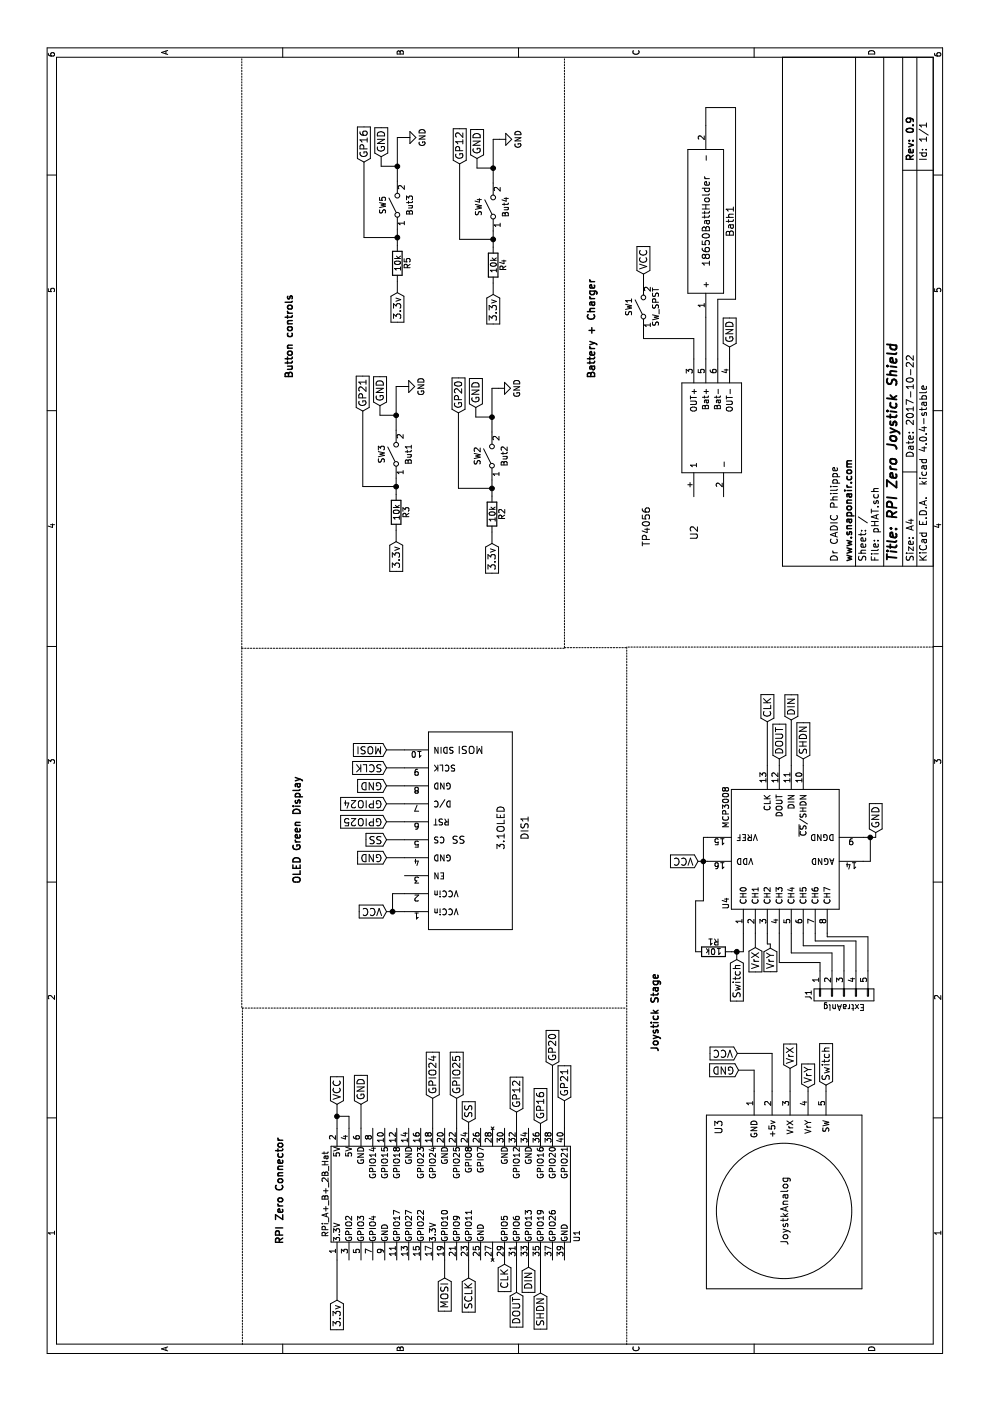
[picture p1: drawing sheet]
EESchema Schematic File Version 2
LIBS:power
LIBS:device
LIBS:transistors
LIBS:conn
LIBS:linear
LIBS:regul
LIBS:74xx
LIBS:cmos4000
LIBS:adc-dac
LIBS:memory
LIBS:xilinx
LIBS:microcontrollers
LIBS:dsp
LIBS:microchip
LIBS:analog_switches
LIBS:motorola
LIBS:texas
LIBS:intel
LIBS:audio
LIBS:interface
LIBS:digital-audio
LIBS:philips
LIBS:display
LIBS:cypress
LIBS:siliconi
LIBS:opto
LIBS:atmel
LIBS:contrib
LIBS:valves
LIBS:rpi_a _b _2b_hat
LIBS:3_1_OLED
LIBS:18650battholder
LIBS:TP4056
LIBS:switches
LIBS:pHAT-cache
EELAYER 25 0
EELAYER END
$Descr A4 11693 8268
encoding utf-8
Sheet 1 1
Title "RPI Zero Joystick Shield"
Date "2017-10-22"
Rev "0.9"
Comp "www.snaponair.com"
Comment1 "Dr CADIC Philippe"
Comment2 ""
Comment3 ""
Comment4 ""
$EndDescr
$Comp
L RPi_A+_B+_2B_Hat U1
U 1 1
P 1725 3765
F 0 "U1" H 1375 2715 50  0000 C CNN
F 1 "RPi_A+_B+_2B_Hat" H 1725 4815 50  0000 C CNN
F 2 "mcp23017_soic28:z_RPiZero_Hat_NPTH" H 1725 2815 60  0001 C CNN
F 3 "" H 1725 2815 60  0000 C CNN
	1    1725 3765
	1    0    0    -1  
$EndComp
$Comp
L 3.1OLED DIS1
U 1 1
P 3935 4280
F 0 "DIS1" H 4785 4180 60  0000 C CNN
F 1 "3.1OLED" H 4785 4380 60  0000 C CNN
F 2 "mcp23017_soic28:3_1_OLED" H 3935 4280 60  0001 C CNN
F 3 "" H 3935 4280 60  0001 C CNN
	1    3935 4280
	1    0    0    -1  
$EndComp
Text GLabel 2475 2815 2    60   Input ~ 0
VCC
Text GLabel 4085 3230 1    60   Input ~ 0
VCC
Text GLabel 2475 3015 2    60   Input ~ 0
GND
Text GLabel 4985 3230 1    60   Input ~ 0
GPIO24
Text GLabel 2525 3615 2    60   Input ~ 0
GPIO24
Text GLabel 2525 3815 2    60   Input ~ 0
GPIO25
Text GLabel 4835 3230 1    60   Input ~ 0
GPIO25
Text GLabel 4685 3230 1    60   Input ~ 0
SS
Text GLabel 2325 3915 2    60   Input ~ 0
SS
Text GLabel 5135 3230 1    60   Input ~ 0
GND
Text GLabel 1025 3915 0    60   Input ~ 0
SCLK
Text GLabel 5285 3230 1    60   Input ~ 0
SCLK
Text GLabel 1025 3715 0    60   Input ~ 0
MOSI
Text GLabel 5435 3230 1    60   Input ~ 0
MOSI
Text GLabel 4535 3230 1    60   Input ~ 0
GND
$Comp
L 18650BattHolder Bath1
U 1 1
P 9250 6045
F 0 "Bath1" H 9850 5995 60  0000 C CNN
F 1 "18650BattHolder" H 9850 6195 60  0000 C CNN
F 2 "1860BatteryHolder:18650BattHolder" H 9250 6045 60  0001 C CNN
F 3 "" H 9250 6045 60  0001 C CNN
	1    9250 6045
	1    0    0    -1  
$EndComp
$Comp
L TP4056 U2
U 1 1
P 7750 6195
F 0 "U2" H 7250 6595 60  0000 C CNN
F 1 "TP4056" H 7300 6995 60  0000 C CNN
F 2 "TP4056:TP4056-18650" H 7750 6195 60  0001 C CNN
F 3 "" H 7750 6195 60  0001 C CNN
	1    7750 6195
	1    0    0    -1  
$EndComp
Text GLabel 9410 5375 2    60   Input ~ 0
VCC
Text GLabel 8800 6095 2    60   Input ~ 0
GND
$Comp
L SW_SPST SW1
U 1 1
P 9135 5375
F 0 "SW1" H 9135 5500 50  0000 C CNN
F 1 "SW_SPST" H 9135 5275 50  0000 C CNN
F 2 "Buttons_Switches_SMD:SW_SPDT_PCM12" H 9135 5375 50  0001 C CNN
F 3 "" H 9135 5375 50  0001 C CNN
	1    9135 5375
	1    0    0    -1  
$EndComp
$Comp
L MCP3008 U4
U 1 1
P 4605 6510
F 0 "U4" H 4155 6960 50  0000 C CNN
F 1 "MCP3008" H 4955 6960 50  0000 C CNN
F 2 "Housings_DIP:DIP-16_W7.62mm" H 4505 6410 50  0001 C CNN
F 3 "" H 4605 6510 50  0001 C CNN
	1    4605 6510
	1    0    0    -1  
$EndComp
Text GLabel 4505 5830 1    60   Input ~ 0
VCC
Wire Wire Line
	2275 2815 2475 2815
Wire Wire Line
	2275 2915 2375 2915
Wire Wire Line
	2375 2915 2375 2815
Connection ~ 2375 2815
Wire Wire Line
	4085 3230 4085 3380
Wire Wire Line
	4085 3280 4235 3280
Wire Wire Line
	4235 3280 4235 3380
Connection ~ 4085 3280
Wire Wire Line
	2275 3015 2475 3015
Wire Wire Line
	4985 3380 4985 3230
Wire Wire Line
	2525 3615 2275 3615
Wire Wire Line
	2525 3815 2275 3815
Wire Wire Line
	4835 3230 4835 3380
Wire Wire Line
	4685 3230 4685 3380
Wire Wire Line
	2275 3915 2325 3915
Wire Wire Line
	5135 3230 5135 3380
Wire Wire Line
	1175 3915 1025 3915
Wire Wire Line
	5285 3230 5285 3380
Wire Wire Line
	1025 3715 1175 3715
Wire Wire Line
	5435 3230 5435 3380
Wire Wire Line
	4535 3230 4535 3380
Wire Wire Line
	8700 5895 9050 5895
Wire Wire Line
	8700 5995 9200 5995
Wire Wire Line
	9200 5995 9200 6145
Wire Wire Line
	9200 6145 10800 6145
Wire Wire Line
	10800 6145 10800 5895
Wire Wire Line
	10800 5895 10650 5895
Wire Wire Line
	8700 5795 8870 5795
Wire Wire Line
	8800 6095 8700 6095
Wire Wire Line
	8870 5795 8870 5375
Wire Wire Line
	8870 5375 8935 5375
Wire Wire Line
	9335 5375 9410 5375
Wire Wire Line
	4505 5910 4505 5830
Wire Wire Line
	4705 5875 4705 5910
Wire Wire Line
	4175 5875 4705 5875
Connection ~ 4505 5875
Text GLabel 4745 7315 2    60   Input ~ 0
GND
Wire Wire Line
	4705 7210 4705 7315
Wire Wire Line
	4705 7315 4745 7315
Wire Wire Line
	4505 7210 4505 7270
Wire Wire Line
	4505 7270 4705 7270
Connection ~ 4705 7270
Text GLabel 5360 6710 2    60   Input ~ 0
SHDN
Wire Wire Line
	5305 6710 5360 6710
Text GLabel 900  4515 0    60   Input ~ 0
SHDN
Wire Wire Line
	900  4515 1175 4515
Text GLabel 5685 6610 2    60   Input ~ 0
DIN
Wire Wire Line
	5305 6610 5685 6610
Text GLabel 1115 4415 0    60   Input ~ 0
DIN
Wire Wire Line
	1115 4415 1175 4415
Text GLabel 5360 6510 2    60   Input ~ 0
DOUT
Wire Wire Line
	5305 6510 5360 6510
Text GLabel 905  4315 0    60   Input ~ 0
DOUT
Wire Wire Line
	905  4315 1175 4315
Text GLabel 5670 6410 2    60   Input ~ 0
CLK
Wire Wire Line
	5305 6410 5670 6410
Text GLabel 1140 4215 0    60   Input ~ 0
CLK
Wire Wire Line
	1175 4215 1140 4215
$Comp
L R R1
U 1 1
P 3750 5960
F 0 "R1" V 3830 5960 50  0000 C CNN
F 1 "10k" V 3750 5960 50  0000 C CNN
F 2 "Resistors_SMD:R_1206_HandSoldering" V 3680 5960 50  0001 C CNN
F 3 "" H 3750 5960 50  0001 C CNN
	1    3750 5960
	1    0    0    -1  
$EndComp
Wire Wire Line
	3905 6210 3750 6210
Wire Wire Line
	3750 6210 3750 6110
Wire Wire Line
	3750 5810 4175 5810
Wire Wire Line
	4175 5810 4175 5875
$Comp
L JoystkAnalog U3
U 1 1
P 2585 7200
F 0 "U3" H 2885 8400 60  0000 C CNN
F 1 "JoystkAnalog" H 3585 7850 60  0000 C CNN
F 2 "1860BatteryHolder:JoystkAnalog" H 2585 7200 60  0001 C CNN
F 3 "" H 2585 7200 60  0001 C CNN
	1    2585 7200
	-1   0    0    -1  
$EndComp
Text GLabel 2900 6160 1    60   Input ~ 0
VCC
Text GLabel 2760 6170 1    60   Input ~ 0
GND
Wire Wire Line
	2760 6170 2760 6300
Wire Wire Line
	2760 6300 2585 6300
Wire Wire Line
	2900 6160 2900 6450
Wire Wire Line
	2900 6450 2585 6450
Text GLabel 2775 6600 2    60   Input ~ 0
VrX
Text GLabel 3785 6310 0    60   Input ~ 0
VrX
Wire Wire Line
	3785 6310 3905 6310
Wire Wire Line
	2775 6600 2585 6600
Text GLabel 2615 6750 2    60   Input ~ 0
VrY
Wire Wire Line
	2585 6750 2615 6750
Text GLabel 3780 6435 0    60   Input ~ 0
VrY
Wire Wire Line
	3780 6435 3815 6435
Wire Wire Line
	3815 6435 3815 6410
Wire Wire Line
	3815 6410 3905 6410
Text GLabel 2635 6900 2    60   Input ~ 0
Switch
Wire Wire Line
	2585 6900 2635 6900
Text GLabel 3685 6155 0    60   Input ~ 0
Switch
Wire Wire Line
	3685 6155 3750 6155
Connection ~ 3750 6155
Wire Notes Line
	6295 7795 6295 5235
Wire Notes Line
	6295 5235 470  5235
Wire Notes Line
	6290 5230 6290 4715
Wire Notes Line
	6290 4715 11210 4715
Text Notes 8540 4980 0    60   ~ 12
Battery + Charger
Text Notes 2915 5510 0    60   ~ 12
Joystick Stage
Wire Notes Line
	470  2025 3280 2025
Wire Notes Line
	3280 2025 3280 5230
Wire Notes Line
	3285 2020 6285 2020
Wire Notes Line
	6285 2020 6285 4715
Text Notes 1310 2375 0    60   ~ 12
RPI Zero Connector
Text Notes 4320 2520 0    60   ~ 12
OLED Green Display\n
$Comp
L CONN_01X05 J1
U 1 1
P 3390 7050
F 0 "J1" H 3390 7350 50  0000 C CNN
F 1 "ExtraAnlg" V 3490 7050 50  0000 C CNN
F 2 "Socket_Strips:Socket_Strip_Straight_1x05_Pitch2.54mm" H 3390 7050 50  0001 C CNN
F 3 "" H 3390 7050 50  0001 C CNN
	1    3390 7050
	-1   0    0    -1  
$EndComp
Wire Wire Line
	3590 6850 3660 6850
Wire Wire Line
	3660 6850 3660 6510
Wire Wire Line
	3660 6510 3905 6510
Wire Wire Line
	3590 6950 3740 6950
Wire Wire Line
	3740 6950 3740 6610
Wire Wire Line
	3740 6610 3905 6610
Wire Wire Line
	3590 7050 3800 7050
Wire Wire Line
	3800 7050 3800 6710
Wire Wire Line
	3800 6710 3905 6710
Wire Wire Line
	3590 7150 3840 7150
Wire Wire Line
	3840 7150 3840 6810
Wire Wire Line
	3840 6810 3905 6810
Wire Wire Line
	3590 7250 3875 7250
Wire Wire Line
	3875 7250 3875 6910
Wire Wire Line
	3875 6910 3905 6910
Text GLabel 840  2815 0    60   Input ~ 0
3.3v
Wire Wire Line
	840  2815 1175 2815
Text GLabel 7175 3310 0    60   Input ~ 0
3.3v
$Comp
L R R3
U 1 1
P 7420 3310
F 0 "R3" V 7500 3310 50  0000 C CNN
F 1 "10k" V 7420 3310 50  0000 C CNN
F 2 "Resistors_SMD:R_1206_HandSoldering" V 7350 3310 50  0001 C CNN
F 3 "" H 7420 3310 50  0001 C CNN
	1    7420 3310
	0    1    1    0   
$EndComp
$Comp
L SW_SPST SW3
U 1 1
P 7905 3310
F 0 "SW3" H 7905 3435 50  0000 C CNN
F 1 "But1" H 7905 3210 50  0000 C CNN
F 2 "Buttons_Switches_SMD:SW_SPST_B3S-1000" H 7905 3310 50  0001 C CNN
F 3 "" H 7905 3310 50  0001 C CNN
	1    7905 3310
	1    0    0    -1  
$EndComp
Wire Wire Line
	7175 3310 7270 3310
Wire Wire Line
	7570 3310 7705 3310
$Comp
L GND #PWR2
U 1 1
P 8470 3365
F 0 "#PWR2" H 8470 3115 50  0001 C CNN
F 1 "GND" H 8470 3215 50  0000 C CNN
F 2 "" H 8470 3365 50  0001 C CNN
F 3 "" H 8470 3365 50  0001 C CNN
	1    8470 3365
	1    0    0    -1  
$EndComp
Wire Wire Line
	8105 3310 8470 3310
Wire Wire Line
	8470 3310 8470 3365
Text GLabel 2505 4715 2    60   Input ~ 0
GP21
Wire Wire Line
	2275 4715 2505 4715
Text GLabel 8265 3030 2    60   Input ~ 0
GP21
Wire Wire Line
	8265 3030 7635 3030
Wire Wire Line
	7635 3030 7635 3310
Connection ~ 7635 3310
Text GLabel 8310 3175 2    60   Input ~ 0
GND
Wire Wire Line
	8310 3175 8230 3175
Wire Wire Line
	8230 3175 8230 3310
Connection ~ 8230 3310
Text GLabel 7160 4110 0    60   Input ~ 0
3.3v
$Comp
L R R2
U 1 1
P 7405 4110
F 0 "R2" V 7485 4110 50  0000 C CNN
F 1 "10k" V 7405 4110 50  0000 C CNN
F 2 "Resistors_SMD:R_1206_HandSoldering" V 7335 4110 50  0001 C CNN
F 3 "" H 7405 4110 50  0001 C CNN
	1    7405 4110
	0    1    1    0   
$EndComp
$Comp
L SW_SPST SW2
U 1 1
P 7890 4110
F 0 "SW2" H 7890 4235 50  0000 C CNN
F 1 "But2" H 7890 4010 50  0000 C CNN
F 2 "Buttons_Switches_SMD:SW_SPST_B3S-1000" H 7890 4110 50  0001 C CNN
F 3 "" H 7890 4110 50  0001 C CNN
	1    7890 4110
	1    0    0    -1  
$EndComp
Wire Wire Line
	7160 4110 7255 4110
Wire Wire Line
	7555 4110 7690 4110
$Comp
L GND #PWR1
U 1 1
P 8455 4165
F 0 "#PWR1" H 8455 3915 50  0001 C CNN
F 1 "GND" H 8455 4015 50  0000 C CNN
F 2 "" H 8455 4165 50  0001 C CNN
F 3 "" H 8455 4165 50  0001 C CNN
	1    8455 4165
	1    0    0    -1  
$EndComp
Wire Wire Line
	8090 4110 8455 4110
Wire Wire Line
	8455 4110 8455 4165
Wire Wire Line
	8250 3830 7620 3830
Wire Wire Line
	7620 3830 7620 4110
Connection ~ 7620 4110
Text GLabel 8295 3975 2    60   Input ~ 0
GND
Wire Wire Line
	8295 3975 8215 3975
Wire Wire Line
	8215 3975 8215 4110
Connection ~ 8215 4110
Text GLabel 9255 3320 0    60   Input ~ 0
3.3v
$Comp
L R R5
U 1 1
P 9500 3320
F 0 "R5" V 9580 3320 50  0000 C CNN
F 1 "10k" V 9500 3320 50  0000 C CNN
F 2 "Resistors_SMD:R_1206_HandSoldering" V 9430 3320 50  0001 C CNN
F 3 "" H 9500 3320 50  0001 C CNN
	1    9500 3320
	0    1    1    0   
$EndComp
$Comp
L SW_SPST SW5
U 1 1
P 9985 3320
F 0 "SW5" H 9985 3445 50  0000 C CNN
F 1 "But3" H 9985 3220 50  0000 C CNN
F 2 "Buttons_Switches_SMD:SW_SPST_B3S-1000" H 9985 3320 50  0001 C CNN
F 3 "" H 9985 3320 50  0001 C CNN
	1    9985 3320
	1    0    0    -1  
$EndComp
Wire Wire Line
	9255 3320 9350 3320
Wire Wire Line
	9650 3320 9785 3320
$Comp
L GND #PWR4
U 1 1
P 10550 3375
F 0 "#PWR4" H 10550 3125 50  0001 C CNN
F 1 "GND" H 10550 3225 50  0000 C CNN
F 2 "" H 10550 3375 50  0001 C CNN
F 3 "" H 10550 3375 50  0001 C CNN
	1    10550 3375
	1    0    0    -1  
$EndComp
Wire Wire Line
	10185 3320 10550 3320
Wire Wire Line
	10550 3320 10550 3375
Text GLabel 10345 3040 2    60   Input ~ 0
GP16
Wire Wire Line
	10345 3040 9715 3040
Wire Wire Line
	9715 3040 9715 3320
Connection ~ 9715 3320
Text GLabel 10390 3185 2    60   Input ~ 0
GND
Wire Wire Line
	10390 3185 10310 3185
Wire Wire Line
	10310 3185 10310 3320
Connection ~ 10310 3320
Text GLabel 9240 4120 0    60   Input ~ 0
3.3v
$Comp
L R R4
U 1 1
P 9485 4120
F 0 "R4" V 9565 4120 50  0000 C CNN
F 1 "10k" V 9485 4120 50  0000 C CNN
F 2 "Resistors_SMD:R_1206_HandSoldering" V 9415 4120 50  0001 C CNN
F 3 "" H 9485 4120 50  0001 C CNN
	1    9485 4120
	0    1    1    0   
$EndComp
$Comp
L SW_SPST SW4
U 1 1
P 9970 4120
F 0 "SW4" H 9970 4245 50  0000 C CNN
F 1 "But4" H 9970 4020 50  0000 C CNN
F 2 "Buttons_Switches_SMD:SW_SPST_B3S-1000" H 9970 4120 50  0001 C CNN
F 3 "" H 9970 4120 50  0001 C CNN
	1    9970 4120
	1    0    0    -1  
$EndComp
Wire Wire Line
	9240 4120 9335 4120
Wire Wire Line
	9635 4120 9770 4120
$Comp
L GND #PWR3
U 1 1
P 10535 4175
F 0 "#PWR3" H 10535 3925 50  0001 C CNN
F 1 "GND" H 10535 4025 50  0000 C CNN
F 2 "" H 10535 4175 50  0001 C CNN
F 3 "" H 10535 4175 50  0001 C CNN
	1    10535 4175
	1    0    0    -1  
$EndComp
Wire Wire Line
	10170 4120 10535 4120
Wire Wire Line
	10535 4120 10535 4175
Wire Wire Line
	10330 3840 9700 3840
Wire Wire Line
	9700 3840 9700 4120
Connection ~ 9700 4120
Text GLabel 10375 3985 2    60   Input ~ 0
GND
Wire Wire Line
	10375 3985 10295 3985
Wire Wire Line
	10295 3985 10295 4120
Connection ~ 10295 4120
Text GLabel 2800 4615 2    60   Input ~ 0
GP20
Wire Wire Line
	2800 4615 2275 4615
Text GLabel 2315 4515 2    60   Input ~ 0
GP16
Wire Wire Line
	2275 4515 2315 4515
Text GLabel 8250 3830 2    60   Input ~ 0
GP20
Text GLabel 2410 4315 2    60   Input ~ 0
GP12
Wire Wire Line
	2275 4315 2410 4315
Text GLabel 10330 3840 2    60   Input ~ 0
GP12
Text Notes 8540 2455 0    60   ~ 12
Button controls
Wire Notes Line
	6290 2020 11215 2020
$EndSCHEMATC
